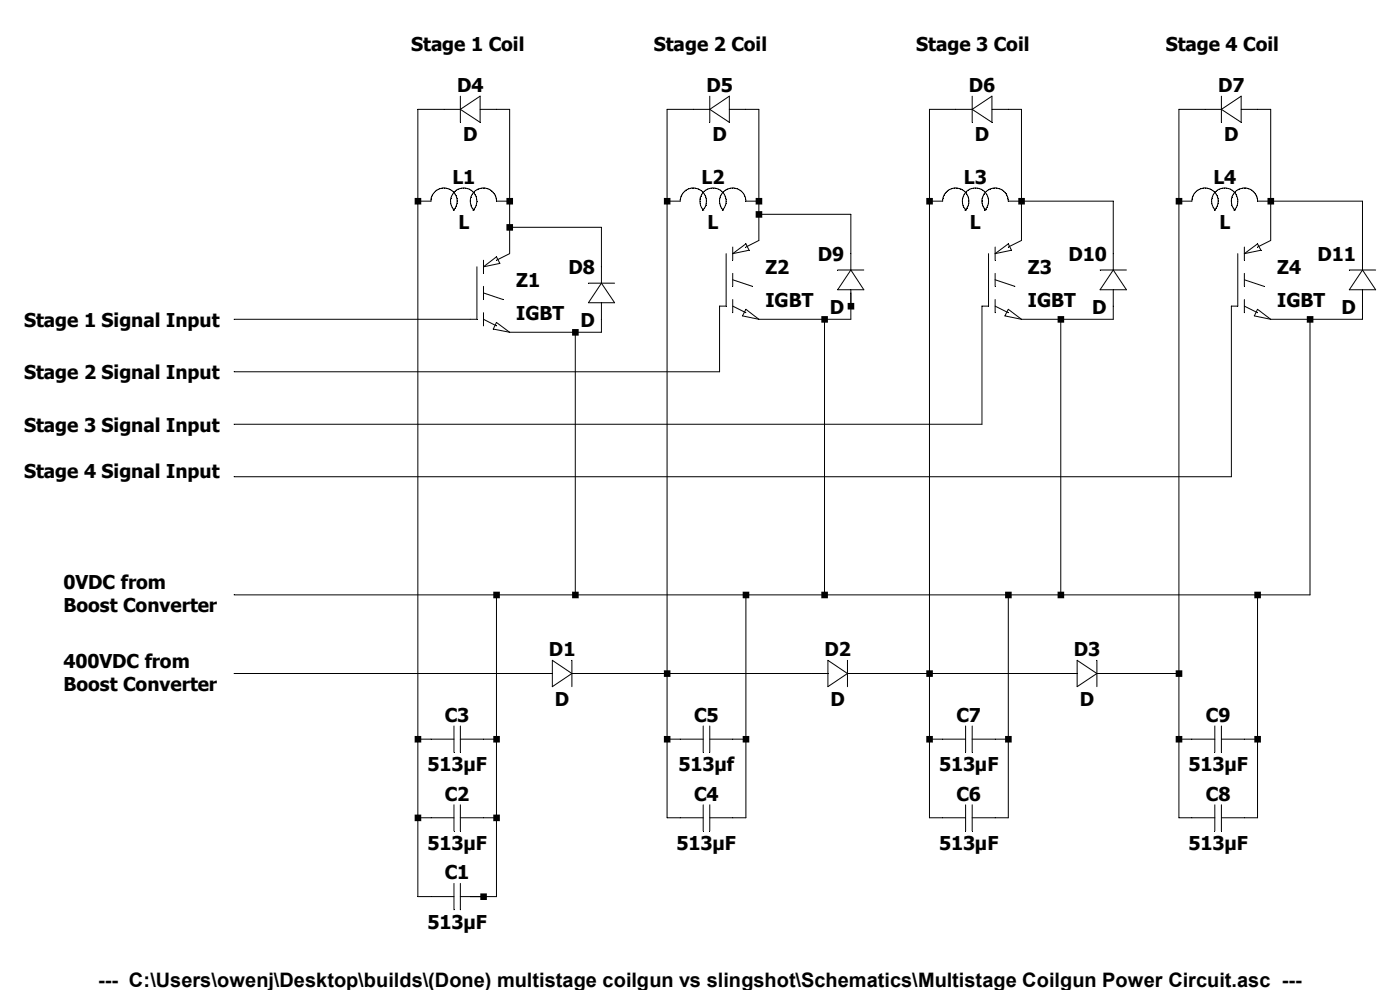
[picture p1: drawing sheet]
<svg xmlns="http://www.w3.org/2000/svg" width="297mm" height="210mm" viewBox="0 0 297 210" stroke-linecap="round" stroke-linejoin="round" font-family="sans-serif">
<g fill="none" stroke="#000" stroke-width=".21">
<path d="M97.7 23.2h-9.1v167h7.7M97.7 20.4v5.6M97.7 23.2l4.2-2.8v5.6zM101.9 23.2h6.2v30.6l-2.8 1.4M150.6 23.2h-9.1v150.3h7.7M150.6 20.4v5.6M150.6 23.2l4.1-2.8v5.6zM154.7 23.2h6.3v27.8l-2.8 1.4M206.2 23.2h-9v150.3h7.7M206.2 20.4v5.6M206.2 23.2l4.2-2.8v5.6zM210.4 23.2h6.3v27.8l-2.8 1.4"/>
<path d="M259.1 23.2h-9v150.3h7.6M259.1 20.4v5.6M259.1 23.2l4.2-2.8v5.6zM263.3 23.2h6.3v27.8l-2.8 1.4M88.6 42.7h2.8a2.77 2.77 0 0 1 3.9-2.6 2.77 2.77 0 0 1 .9 4.5M96.4 44.6a2.78 2.78 0 0 1 0-3.9 2.78 2.78 0 0 1 3.9 0 2.78 2.78 0 0 1 0 3.9M101.2 56.6v11.1h-51.5M102.6 55.2v2.8M102.6 56.6l2.7-2.1 .7 1.4zM108.1 42.7h-2.8a2.78 2.78 0 0 0-3.8-2.6 2.78 2.78 0 0 0-.9 4.5M108.1 48.2h19.5v11.9M141.5 42.7h2.8a2.78 2.78 0 0 1 3.8-2.6 2.78 2.78 0 0 1 1 4.5"/>
<path d="M149.3 44.6a2.78 2.78 0 0 1 0-3.9 2.78 2.78 0 0 1 3.9 0 2.78 2.78 0 0 1 0 3.9M154.1 53.8v11.1h-1.4v14h-103M155.4 59.4l4.2 1.3M155.4 52.4v2.8M155.4 58v2.7M155.4 53.8l2.8-2.1 .7 1.4zM161 42.7h-2.8a2.79 2.79 0 0 0-3.8-2.6 2.79 2.79 0 0 0-.9 4.5M161 45.5h19.5v11.8M177.7 57.3h5.6M180.5 57.3l2.8 4.2h-5.6zM197.2 42.7h2.8a2.78 2.78 0 0 1 3.8-2.6 2.78 2.78 0 0 1 .9 4.5M205 44.6a2.78 2.78 0 0 1 0-3.9 2.78 2.78 0 0 1 3.9 0 2.78 2.78 0 0 1 0 3.9"/>
<path d="M209.1 44.6a2.79 2.79 0 0 1 1-4.5 2.79 2.79 0 0 1 3.8 2.6h22.3v14.6M209.7 53.8v11.1h-1.4v25.1h-158.6M211.1 59.4l4.2 1.3M211.1 52.4v2.8M211.1 58v2.7M211.1 53.8l2.8-2.1 .7 1.4zM233.4 57.3h5.6M236.2 57.3l2.8 4.2h-5.6zM250.1 42.7h2.8a2.79 2.79 0 0 1 3.8-2.6 2.79 2.79 0 0 1 .9 4.5M257.9 44.6a2.78 2.78 0 0 1 0-3.9 2.78 2.78 0 0 1 3.9 0 2.78 2.78 0 0 1 0 3.9M262 44.6a2.78 2.78 0 0 1 1-4.5 2.78 2.78 0 0 1 3.8 2.6h22.3v14.6M262.6 53.8v11.1h-1.4v36.2h-211.5"/>
<path d="M264 59.4l4.2 1.3M264 52.4v2.8M264 58v2.7M264 53.8l2.8-2.1 .7 1.4zM286.3 57.3h5.5M289.1 57.3l2.7 4.2h-5.5zM102.6 67.7l2.7 1.4M102.6 62.1l4.1 1.4M102.6 60.7v2.8M102.6 66.3v2.8M105.3 68.4l2.8 2.1-3.5-.7zM122 70.5v55.7"/>
<path d="M124.8 60.1h5.6M127.6 60.1l2.8 4.1h-5.6zM127.6 64.2v6.3h-19.5M155.4 64.9l2.8 1.4M155.4 63.5v2.8M158.2 65.6l2.8 2.1-3.5-.7zM174.9 67.7v58.5M180.5 61.5v6.2h-19.5M211.1 64.9l2.8 1.4M211.1 63.5v2.8M213.9 65.6l2.8 2.1-3.5-.7zM225 67.7v58.5"/>
<path d="M236.2 61.5v6.2h-19.5M264 64.9l2.8 1.4M264 63.5v2.8M266.8 65.6l2.8 2.1-3.5-.7zM277.9 67.7v58.5h-228.2M289.1 61.5v6.2h-19.5M105.3 126.2v64h-7.6M158.2 126.2v47.3h-7.6M213.9 126.2v47.3h-7.7M266.8 126.2v47.3h-7.7M49.7 142.9h67.5M88.6 156.8h7.7"/>
<path d="M96.3 154v5.6M97.7 154v5.6M97.7 156.8h7.6M117.2 140.1l4.1 2.8-4.1 2.8zM121.3 140.1v5.6M121.3 142.9h54.3M141.5 156.8h7.7M149.2 154v5.6M150.6 156.8h7.6M150.6 154v5.6M175.6 140.1l4.2 2.8-4.2 2.8zM179.8 142.9h48.7"/>
<path d="M179.8 140.1v5.6M197.2 156.8h7.7M204.9 154v5.6M206.2 156.8h7.7M206.2 154v5.6M228.5 140.1l4.2 2.8-4.2 2.8zM232.7 142.9h17.4M232.7 140.1v5.6M250.1 156.8h7.6M257.7 154v5.6M259.1 156.8h7.7M259.1 154v5.6"/>
<path d="M88.6 173.5h7.7M96.3 170.7v5.6M97.7 170.7v5.6M97.7 173.5h7.6M149.2 170.7v5.6M150.6 170.7v5.6M204.9 170.7v5.6M206.2 170.7v5.6M257.7 170.7v5.6M259.1 170.7v5.6M96.3 187.4v5.6M97.7 187.4v5.6"/>
</g>
<g fill="#000">
<path d="M101.9 189.5h1.4v1.4h-1.4zM104.6 125.5h1.4v1.4h-1.4zM104.6 156.1h1.4v1.4h-1.4zM104.6 172.8h1.4v1.4h-1.4zM107.4 42h1.4v1.4h-1.4zM107.4 47.5h1.4v1.4h-1.4zM121.4 69.8h1.4v1.4h-1.4zM121.4 125.5h1.4v1.4h-1.4zM140.8 42h1.4v1.4h-1.4zM140.8 142.2h1.4v1.4h-1.4zM140.8 156.1h1.4v1.4h-1.4zM157.6 125.5h1.4v1.4h-1.4zM157.6 156.1h1.4v1.4h-1.4zM160.3 42h1.4v1.4h-1.4zM160.3 44.8h1.4v1.4h-1.4zM174.2 67.1h1.4v1.4h-1.4zM174.2 125.5h1.4v1.4h-1.4zM179.8 64.3h1.4v1.4h-1.4zM196.5 42h1.4v1.4h-1.4zM196.5 142.2h1.4v1.4h-1.4zM196.5 156.1h1.4v1.4h-1.4zM213.2 125.5h1.4v1.4h-1.4zM213.2 156.1h1.4v1.4h-1.4zM216 42h1.4v1.4h-1.4zM224.4 67.1h1.4v1.4h-1.4zM224.4 125.5h1.4v1.4h-1.4zM249.4 42h1.4v1.4h-1.4zM249.4 142.2h1.4v1.4h-1.4zM249.4 156.1h1.4v1.4h-1.4zM266.1 125.5h1.4v1.4h-1.4zM266.1 156.1h1.4v1.4h-1.4zM268.9 42h1.4v1.4h-1.4zM277.2 67.1h1.4v1.4h-1.4z" fill-rule="evenodd"/>
<path d="M88 42h1.4v1.4h-1.4zM88 156.1h1.4v1.4h-1.4zM88 172.8h1.4v1.4h-1.4z" fill-rule="evenodd"/>
</g>
<text font-size="4.2" x="20.8" y="209.3">--- C:\Users\owenj\Desktop\builds\(Done) multistage coilgun vs slingshot\Schematics\Multistage Coilgun Power Circuit.asc ---</text>
<g font-size="4">
<text x="87.2" y="10.9">Stage 1 Coil</text>
<text x="138.7" y="10.9">Stage 2 Coil</text>
<text x="194.4" y="10.9">Stage 3 Coil</text>
<text x="247.3" y="10.9">Stage 4 Coil</text>
<text x="97" y="19.6">D4</text>
<text x="149.9" y="19.6">D5</text>
<text x="205.5" y="19.6">D6</text>
<text x="258.4" y="19.6">D7</text>
<text x="98.3" y="30">D</text>
<text x="151.1" y="30">D</text>
<text x="206.8" y="30">D</text>
<text x="259.7" y="30">D</text>
<text x="96" y="39">L1</text>
<text x="148.8" y="39">L2</text>
<text x="204.5" y="39">L3</text>
<text x="257.4" y="39">L4</text>
<text x="97.2" y="48.6">L</text>
<text x="150.1" y="48.6">L</text>
<text x="205.8" y="48.6">L</text>
<text x="258.7" y="48.6">L</text>
<text x="120.6" y="58.2">D8</text>
<text x="162.4" y="58.2">Z2</text>
<text x="173.5" y="55.4">D9</text>
<text x="218.1" y="58.2">Z3</text>
<text x="226.7" y="55.4">D10</text>
<text x="271" y="58.2">Z4</text>
<text x="279.5" y="55.4">D11</text>
<text x="109.5" y="61">Z1</text>
<text x="162.4" y="65.2">IGBT</text>
<text x="218.1" y="65.2">IGBT</text>
<text x="271" y="65.2">IGBT</text>
<text x="5.1" y="69.3">Stage 1 Signal Input</text>
<text x="109.5" y="67.9">IGBT</text>
<text x="123.1" y="69.3">D</text>
<text x="176.1" y="66.5">D</text>
<text x="231.7" y="66.5">D</text>
<text x="284.6" y="66.5">D</text>
<text x="5.1" y="80.5">Stage 2 Signal Input</text>
<text x="5.1" y="91.6">Stage 3 Signal Input</text>
<text x="5.1" y="101.3">Stage 4 Signal Input</text>
<text x="13.5" y="125">0VDC from</text>
<text x="13.5" y="129.9">Boost Converter</text>
<text x="13.5" y="141.7">400VDC from</text>
<text x="116.5" y="139.2">D1</text>
<text x="174.9" y="139.2">D2</text>
<text x="227.8" y="139.2">D3</text>
<text x="13.5" y="146.6">Boost Converter</text>
<text x="117.7" y="149.7">D</text>
<text x="176.2" y="149.7">D</text>
<text x="229.1" y="149.7">D</text>
<text x="94.4" y="153.2">C3</text>
<text x="147.2" y="153.2">C5</text>
<text x="202.9" y="153.2">C7</text>
<text x="255.8" y="153.2">C9</text>
<text x="90.7" y="163.6">513µF</text>
<text x="144" y="163.6">513µf</text>
<text x="199.2" y="163.6">513µF</text>
<text x="252.1" y="163.6">513µF</text>
<text x="94.4" y="169.9">C2</text>
<text x="147.2" y="169.9">C4</text>
<text x="202.9" y="169.9">C6</text>
<text x="255.8" y="169.9">C8</text>
<text x="90.7" y="180.3">513µF</text>
<text x="143.6" y="180.3">513µF</text>
<text x="199.2" y="180.3">513µF</text>
<text x="252.1" y="180.3">513µF</text>
<text x="94.4" y="186.6">C1</text>
<text x="90.7" y="197">513µF</text>
</g>
</svg>
